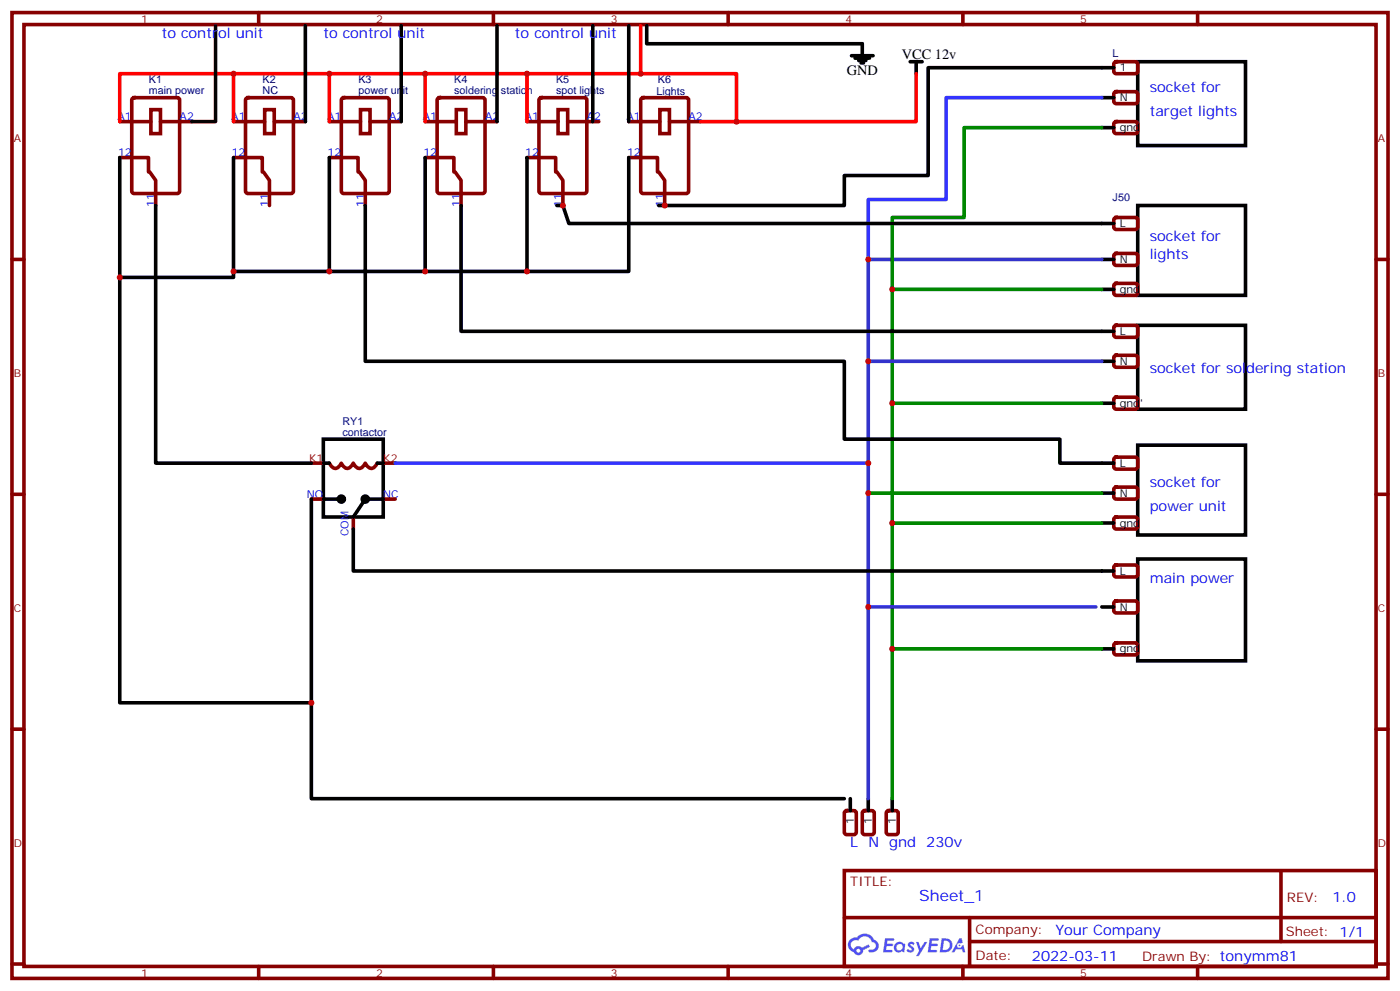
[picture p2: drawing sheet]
<svg xmlns="http://www.w3.org/2000/svg" width="412mm" height="292mm" viewBox="0 0 412 292" stroke-linecap="round" stroke-linejoin="round" font-family="sans-serif">
<g fill="none" stroke="#870000" stroke-width="1.1">
<path d="M3.5 3.7h405.4v284.3h-405.4zM7.1 7.2h398.2v277.3h-398.2zM76.2 3.7v3.5M145.3 3.7v3.5M214.5 3.7v3.5M283.6 3.7v3.5M352.8 3.7v3.5M3.5 76.4h3.6M405.3 76.4h3.6M3.5 145.5h3.6M405.3 145.5h3.6M3.5 214.7h3.6"/>
<path d="M405.3 214.7h3.6M248.7 256.3h156.6v28.2h-156.6zM377.3 256.3v20.9M248.7 270.1h156.5M285.6 277.2h119.6M285.6 270.1v14.2M3.5 283.8h3.6M76.2 284.5v3.5M145.3 284.5v3.5M214.5 284.5v3.5M283.6 284.5v3.5M352.8 284.5v3.5"/>
<path d="M405.3 283.8h3.6"/>
</g>
<g fill="#5487ff">
<path d="M267.7 277.5a1.22 1.22 0 0 1 1.7 .2l-.4 .6a.47 .47 0 0 0-.3-.4 .47 .47 0 0 0-.5 .2l.1 .2a1.14 1.14 0 0 1 .8 1.8 1.14 1.14 0 0 1-1.9 0l-.2-.2 .5-.6 .7 .5a.29 .29 0 0 0 .3-.3 .29 .29 0 0 0-.2-.3 1.04 1.04 0 0 1-.6-1.7z"/>
<path d="M260.7 276.2h2.4l.3 .2-.2 .5-1.8 .1-.1 .8h1.5l.3 .4-.3 .4h-1.6l-.2 1.1h1.7l.2 .3-.2 .3-2.6 .1z"/>
<path d="M273.8 276.2h2.4l.3 .2-.1 .5-1.8 .1-.2 .8h1.6l.3 .4-.4 .4-1.6-.1-.1 1.1 1.7 .1 .2 .3-.2 .3-2.6 .1z"/>
<path d="M282.6 276.2h.7l.3 1.3-.6 .3a.69 .69 0 0 0-1 .3 .69 .69 0 0 0 .4 .9 .69 .69 0 0 0 .9-.6l.5-.2 .6 2.2h-.8l-.2-.9h-1.8l-.5 .9h-.8z"/>
<path d="M269.8 277.3h.8l.6 1.8 1.1-1.8h.9l-2.6 4.2h-.8l.9-1.5z"/>
<path d="M277.4 276.2l-.6 4.2h1.3a2.11 2.11 0 0 0 2.5-2.1 2.11 2.11 0 0 0-2.5-2.1zM278.1 277a1.39 1.39 0 0 1 1.7 1.4 1.39 1.39 0 0 1-1.8 1.2h-.3z"/>
<path d="M263.7 277.8a1.54 1.54 0 0 0-.1 2.2 1.54 1.54 0 0 0 2.2 .1l.6 .3 .3-2.3-.2-.3h-.4a1.49 1.49 0 0 0-2.4 0zM264 278.8a.94 .94 0 0 1 1.8 0 .94 .94 0 0 1-1.8 0z"/>
<path d="M250.4 276.6a2.18 2.18 0 0 0 1.1 3.7 1.44 1.44 0 0 0 1.6 .9 1.44 1.44 0 0 0 1.2-1.4l2-1.1-.5-.7-1.9 1a1.47 1.47 0 0 0-2.4 .4 1.39 1.39 0 0 1-.7-1.9 1.39 1.39 0 0 1 2-.5 2.12 2.12 0 0 1 2.2-1.3 2.12 2.12 0 0 1 1.9 1.7 1.14 1.14 0 0 1 1.1 1.4 1.14 1.14 0 0 1-1.7 .7 .43 .43 0 0 0-.5 .4 .43 .43 0 0 0 .4 .5 1.98 1.98 0 0 0 2.5-1.2 1.98 1.98 0 0 0-1.2-2.6 3.1 3.1 0 0 0-5.3-.6l-.9 .1zM252.3 279.9a.55 .55 0 0 1 1.1 0 .55 .55 0 0 1-1.1 0z"/>
<circle cx="282.6" cy="278.3" r=".26"/>
</g>
<g fill="none" stroke="#870000" stroke-width="1.1">
<path d="M328.3 18.4l.5-.2h5.9l.4 .7v2.4l-.7 .4-5.9-.1-.4-.6v-2.1zM35.3 35.8h9.1M39 29l.5-.2h12.7l.7 .4v27.1l-.4 .6-13 .1-.6-.5-.1-27zM44.4 32.3h2.9v7h-2.9zM47.3 35.8h9.1M68.8 35.8h9.2M72.6 29l.4-.2h12.7l.7 .4v27.1l-.4 .6-13 .1-.6-.5-.1-27zM78 32.3h2.8v7h-2.8zM80.8 35.8h9.2M97 35.8h9.2M100.8 29l.4-.2h12.7l.7 .4 .1 27.1-.5 .6-13 .1-.6-.5-.1-27zM106.2 32.3h2.8v7h-2.8z"/>
<path d="M109 35.8h9.2M125.2 35.8h9.2M129 29l.5-.2h12.7l.6 .4 .1 27.1-.5 .6-12.9 .1-.7-.5v-27zM134.4 32.3h2.8v7h-2.8zM137.2 35.8h9.2M155.2 35.8h9.2M159 29l.5-.2h12.7l.6 .4 .1 27.1-.5 .6-12.9 .1-.7-.5-.1-27zM164.4 32.3h2.8v7h-2.8zM167.2 35.8h9.2M185.2 35.8h9.2M189 29l.4-.2h12.7l.7 .4v27.1l-.4 .6-13 .1-.6-.5-.1-27zM194.4 32.3h2.8v7h-2.8z"/>
<path d="M197.2 35.8h9.2M328.3 27.2l.5-.2h5.9l.4 .7v2.4l-.7 .4-5.9-.1-.4-.6v-2.1zM328.3 36l.5-.2 5.9 .1 .4 .6v2.4l-.7 .4h-5.9l-.4-.7v-2.1zM35.3 46.4h8.4v4.2M44.1 50.6l1.8 2.5v7.4M68.8 46.4h8.5v4.2M77.6 50.6l1.8 2.5v7.4M97 46.4h8.5v4.2M105.8 50.6l1.8 2.5v7.4M125.2 46.4h8.5v4.2M134.1 50.6l1.7 2.5v7.4M155.2 46.4h8.5v4.2"/>
<path d="M164 50.6l1.8 2.5v7.4M185.2 46.4h8.5v4.2M194 50.6l1.8 2.5v7.4M328.3 74.8l.5-.2 5.9 .1 .4 .6v2.4l-.7 .4h-5.9l-.4-.7v-2.1zM328.3 64.2l.5-.2 5.9 .1 .4 .6v2.4l-.7 .5-5.9-.1-.4-.6v-2.2zM328.3 96l.5-.2h5.9l.4 .7v2.4l-.7 .4-5.9-.1-.4-.6v-2.1zM328.3 83.6l.5-.2 5.9 .1 .4 .6v2.4l-.7 .5-5.9-.1-.4-.6v-2.2zM328.3 117.2l.5-.3 5.9 .1 .4 .7v2.3l-.7 .5-5.9-.1-.4-.6v-2.1zM328.3 104.8l.5-.2 5.9 .1 .4 .6v2.4l-.7 .4h-5.9l-.4-.7v-2.1zM328.3 134.8l.5-.2h5.9l.4 .7v2.4l-.7 .4-5.9-.1-.4-.6v-2.1zM91.7 146.9h3.5M104.1 152.2v3.6"/>
<path d="M112.9 146.9h3.5M328.3 152.4l.5-.2 5.9 .1 .4 .6v2.4l-.7 .5-5.9-.1-.4-.7v-2.1zM328.3 143.6l.5-.2 5.9 .1 .4 .6v2.4l-.7 .4h-5.9l-.4-.7v-2.1zM328.3 166.5l.5-.2 5.9 .1 .4 .6v2.4l-.7 .5-5.9-.1-.4-.6v-2.2zM328.3 177.1l.5-.2 5.9 .1 .4 .6v2.4l-.7 .4h-5.9l-.4-.7v-2.1zM328.3 189.5l.5-.2h5.9l.4 .7v2.4l-.7 .4-5.9-.1-.4-.6v-2.1zM248.9 238.9l.5-.2h2.1l.7 .4v5.9l-.4 .7h-2.4l-.6-.5-.1-5.8zM254.2 238.9l.5-.2h2.1l.7 .4v5.9l-.4 .7h-2.4l-.6-.5-.1-5.8zM261.3 238.9l.5-.2h2.1l.6 .4 .1 5.9-.5 .7h-2.3l-.7-.5v-5.8z"/>
</g>
<g fill="none" stroke="#000" stroke-width="1.1">
<path d="M90 7.6v28.2M118.2 7.6v28.2M146.4 7.6v28.2M174.6 7.6v28.2M185.2 7.6v28.2M190.5 7.6v5.3h63.5v3.5M250.8 16.4h6.4M251.9 17.1h4.2M252.9 17.8h2.2M253.6 18.5h.8M268.1 18.2h3.5M269.9 18.2v3.5"/>
<path d="M328.1 19.9h-54.7v31.8h-24.7v8.8h-54.7M335.1 18.2h31.8v24.7h-31.8zM324.6 28.8h3.5M324.6 37.6h3.5M35.3 46.4v160.5h56.4M68.8 46.4v35.3h-33.5M97 46.4v33.5h-28.2M125.2 46.4v33.5h-28.2M155.2 46.4v33.5h-30M185.2 46.4v33.5h-30M45.9 60.5v75.8h45.8M107.6 60.5v45.9h141.1v22.9h63.5v7h15.9"/>
<path d="M135.8 60.5v37h192.3M164 60.5h1.8l1.8 5.3h160.5M324.6 76.4h3.5M335.1 60.5h31.8v26.5h-31.8zM324.6 85.2h3.5M335.1 95.8h31.8v24.7h-31.8zM324.6 118.7h3.5M324.6 106.4h3.5M95.2 129.3h17.7v22.9h-17.7zM95.2 136.3h1.8M111.1 136.3h1.8M335.1 131.1h31.8v26.4h-31.8z"/>
<path d="M91.7 146.9v88.2h157M95.2 146.9h5.3M104.1 155.8v12.3h224M112.9 146.9h-5.3l-3.5 5.3M324.6 154h3.5M324.6 145.2h3.5M324.6 178.7h3.5M335.1 164.6h31.8v30h-31.8zM324.6 191h3.5M250.5 235.1v3.6M255.8 235.1v3.6M262.8 235.1v3.6"/>
<circle cx="100.5" cy="146.9" r=".88"/>
<circle cx="107.6" cy="146.9" r=".88"/>
</g>
<path d="M91.7 136.3h3.5M97 136.3l.2 .5a1.54 1.54 0 0 0 2.7 .5l.6-.9 .3 .4a1.54 1.54 0 0 0 2.6 .5l.7-1 .2 .5a1.54 1.54 0 0 0 2.7 .5l.6-1 .2 .5a1.55 1.55 0 0 0 2.7 .5l.6-1M112.9 136.3h3.5" fill="none" stroke="#900" stroke-width="1.1"/>
<path d="M188.7 7.6v14.1M35.3 35.8v-14.1h181.7v14.1M68.8 21.7v14.1M97 21.7v14.1M125.2 21.7v14.1M155.2 21.7v14.1M269.9 21.7v14.1h-63.5" fill="none" stroke="#f00" stroke-width="1.1"/>
<path d="M63.5 7.6v28.2h-7.1" fill="none" stroke="#300" stroke-width="1.1"/>
<path d="M324.6 37.6h-40.6v26.4h-21.2v21.2M324.6 85.2h-61.8v149.9M262.8 118.7h61.8M255.8 145.2h68.8M262.8 154h61.8M262.8 191h61.8" fill="none" stroke="#008700" stroke-width="1.1"/>
<path d="M324.6 76.4h-68.8v158.7M255.8 106.4h68.8M255.8 178.7h67" fill="none" stroke="#33c" stroke-width="1.1"/>
<path d="M324.6 28.8h-45.9v29.9h-22.9v17.7M116.4 136.3h139.4" fill="none" stroke="#33f" stroke-width="1.1"/>
<g fill="#c00">
<circle cx="217" cy="35.8" r=".88"/>
<circle cx="68.8" cy="21.7" r=".88"/>
<circle cx="97" cy="21.7" r=".88"/>
<circle cx="125.2" cy="21.7" r=".88"/>
<circle cx="155.2" cy="21.7" r=".88"/>
<circle cx="188.7" cy="21.7" r=".88"/>
<circle cx="262.8" cy="118.7" r=".88"/>
<circle cx="262.8" cy="154" r=".88"/>
<circle cx="262.8" cy="191" r=".88"/>
<circle cx="255.8" cy="106.4" r=".88"/>
<circle cx="255.8" cy="178.7" r=".88"/>
<circle cx="262.8" cy="85.2" r=".88"/>
<circle cx="255.8" cy="76.4" r=".88"/>
<circle cx="255.8" cy="136.3" r=".88"/>
<circle cx="195.8" cy="60.5" r=".88"/>
<circle cx="165.8" cy="60.5" r=".88"/>
<circle cx="91.7" cy="206.9" r=".88"/>
<circle cx="35.3" cy="81.7" r=".88"/>
<circle cx="68.8" cy="79.9" r=".88"/>
<circle cx="97" cy="79.9" r=".88"/>
<circle cx="125.2" cy="79.9" r=".88"/>
<circle cx="155.2" cy="79.9" r=".88"/>
<circle cx="255.8" cy="145.2" r=".88"/>
</g>
<text font-size="4.6" fill="#00f" x="270.8" y="265.3">Sheet_1</text>
<g font-size="4.2" fill="#00f">
<text x="47.6" y="11.1">to control unit</text>
<text x="95.2" y="11.1">to control unit</text>
<text x="151.7" y="11.1">to control unit</text>
<text x="338.7" y="27">socket for</text>
<text x="338.7" y="34">target lights</text>
<text x="338.7" y="71.1">socket for</text>
<text x="338.7" y="76.4">lights</text>
<text x="338.7" y="109.9">socket for soldering station</text>
<text x="338.7" y="143.4">socket for</text>
<text x="338.7" y="150.5">power unit</text>
<text x="338.7" y="171.6">main power</text>
<text x="250.5" y="249.2">L</text>
<text x="255.8" y="249.2">N</text>
<text x="261.9" y="249.2">gnd</text>
<text x="272.9" y="249.2">230v</text>
<text x="392.5" y="265.6">1.0</text>
<text x="310.9" y="275.1">Your Company</text>
<text x="304" y="282.9">2022-03-11</text>
</g>
<g font-size="4.2">
<text x="265.6" y="17.5">VCC 12v</text>
<text x="249.4" y="22">GND</text>
</g>
<g font-size="3.9" fill="#800">
<text x="250.5" y="260.9">TITLE:</text>
<text x="379.1" y="265.6">REV:</text>
<text x="287.4" y="275.1">Company:</text>
<text x="378.7" y="275.7">Sheet: 1/1</text>
<text x="287.4" y="282.8">Date:</text>
<text x="336.4" y="282.8">Drawn By: tonymm81</text>
</g>
<g font-size="3.2" fill="#800">
<text x="41.6" y="6.7">1</text>
<text x="110.8" y="6.7">2</text>
<text x="179.9" y="6.7">3</text>
<text x="249.1" y="6.7">4</text>
<text x="318.2" y="6.7">5</text>
<text x="4.1" y="41.8">A</text>
<text x="405.9" y="41.8">A</text>
<text x="4.1" y="110.9">B</text>
<text x="405.9" y="110.9">B</text>
<text x="4.1" y="180.1">C</text>
<text x="405.9" y="180.1">C</text>
<text x="4.1" y="249.2">D</text>
<text x="405.9" y="249.2">D</text>
<text x="41.6" y="287.5">1</text>
<text x="110.8" y="287.5">2</text>
<text x="179.9" y="287.5">3</text>
<text x="249.1" y="287.5">4</text>
<text x="318.2" y="287.5">5</text>
</g>
<g font-size="3.2" fill="#000080">
<text x="327.8" y="16.7">L</text>
<text x="43.8" y="27.7">main power</text>
<text x="43.8" y="24.5">K1</text>
<text x="77.4" y="27.7">NC</text>
<text x="77.4" y="24.5">K2</text>
<text x="105.6" y="27.7">power unit</text>
<text x="105.6" y="24.5">K3</text>
<text x="133.8" y="27.7">soldering station</text>
<text x="133.8" y="24.5">K4</text>
<text x="163.8" y="27.7">spot lights</text>
<text x="163.8" y="24.5">K5</text>
<text x="193.4" y="28">Lights</text>
<text x="193.8" y="24.5">K6</text>
<text x="327.8" y="59.3">J50</text>
<text x="100.9" y="125.1">RY1</text>
<text x="100.9" y="128.2">contactor</text>
</g>
<g font-size="3.2">
<text x="329.8" y="21">1</text>
<text x="329.8" y="29.8">N</text>
<text x="329.8" y="38.6">gnd</text>
<text x="329.8" y="66.9">L</text>
<text x="329.8" y="77.4">N</text>
<text x="329.8" y="86.3">gnd</text>
<text x="329.8" y="98.6">L</text>
<text x="329.8" y="107.4">N</text>
<text x="329.8" y="119.8">gnd'</text>
<text x="329.8" y="137.4">L</text>
<text x="329.8" y="146.2">N</text>
<text x="329.8" y="155">gnd</text>
<text x="329.8" y="169.2">L</text>
<text x="329.8" y="179.7">N</text>
<text x="329.8" y="192.1">gnd</text>
<text x="251.5" y="242.4" transform="rotate(-90 251.5 242.4)">1</text>
<text x="256.8" y="242.4" transform="rotate(-90 256.8 242.4)">1</text>
<text x="263.9" y="242.4" transform="rotate(-90 263.9 242.4)">1</text>
</g>
<g font-size="3.2" fill="#00f">
<text x="34.6" y="35.5">A1</text>
<text x="52.9" y="35.5">A2</text>
<text x="68.1" y="35.5">A1</text>
<text x="86.4" y="35.5">A2</text>
<text x="96.4" y="35.5">A1</text>
<text x="114.7" y="35.5">A2</text>
<text x="124.6" y="35.5">A1</text>
<text x="142.9" y="35.5">A2</text>
<text x="154.6" y="35.5">A1</text>
<text x="172.9" y="35.5">A2</text>
<text x="184.6" y="35.5">A1</text>
<text x="202.8" y="35.5">A2</text>
<text x="34.8" y="46">12</text>
<text x="68.3" y="46">12</text>
<text x="96.5" y="46">12</text>
<text x="124.7" y="46">12</text>
<text x="154.7" y="46">12</text>
<text x="184.7" y="46">12</text>
<text x="45.5" y="61" transform="rotate(-90 45.5 61)">11</text>
<text x="79" y="61" transform="rotate(-90 79 61)">11</text>
<text x="107.2" y="61" transform="rotate(-90 107.2 61)">11</text>
<text x="135.5" y="61" transform="rotate(-90 135.5 61)">11</text>
<text x="165.5" y="61" transform="rotate(-90 165.5 61)">11</text>
<text x="195.4" y="61" transform="rotate(-90 195.4 61)">11</text>
<text x="90.4" y="146.6">NO</text>
<text x="112.9" y="146.6">NC</text>
<text x="102.7" y="157.9" transform="rotate(-90 102.7 157.9)">COM</text>
</g>
<g font-size="3.2" fill="#900">
<text x="91" y="136">K1</text>
<text x="112.9" y="136">K2</text>
</g>
</svg>
